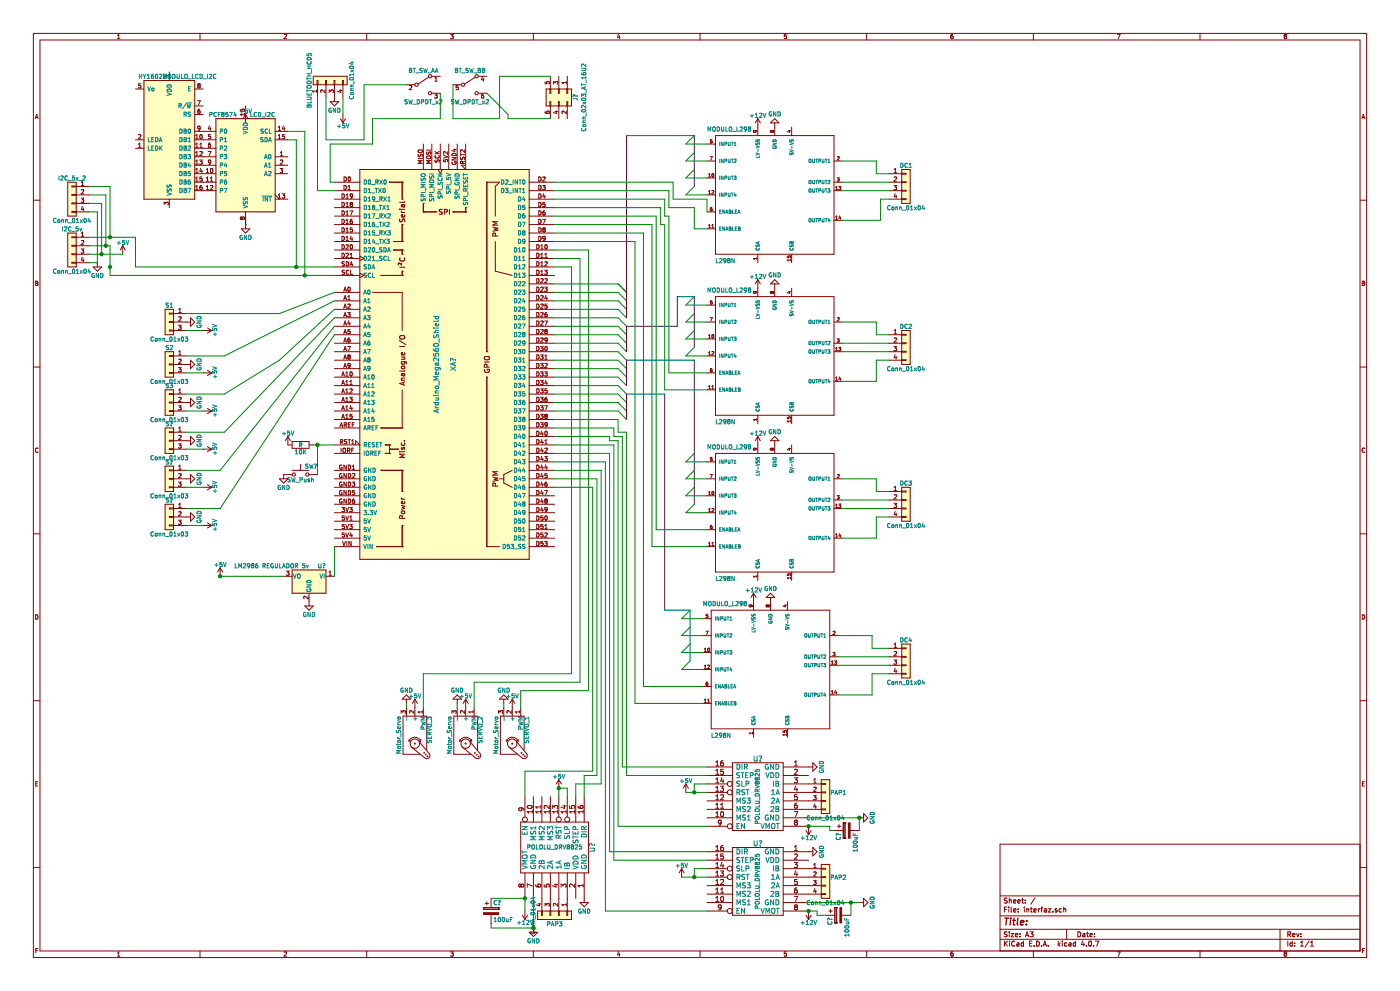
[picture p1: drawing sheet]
EESchema Schematic File Version 2
LIBS:L298N
LIBS:arduino
LIBS:power
LIBS:device
LIBS:switches
LIBS:relays
LIBS:motors
LIBS:transistors
LIBS:conn
LIBS:linear
LIBS:regul
LIBS:74xx
LIBS:cmos4000
LIBS:adc-dac
LIBS:memory
LIBS:xilinx
LIBS:microcontrollers
LIBS:dsp
LIBS:microchip
LIBS:analog_switches
LIBS:motorola
LIBS:texas
LIBS:intel
LIBS:audio
LIBS:interface
LIBS:digital-audio
LIBS:philips
LIBS:display
LIBS:cypress
LIBS:siliconi
LIBS:opto
LIBS:atmel
LIBS:contrib
LIBS:valves
LIBS:pololu_a4988
LIBS:interfaz-cache
EELAYER 25 0
EELAYER END
$Descr A3 16535 11693
encoding utf-8
Sheet 1 1
Title ""
Date ""
Rev ""
Comp ""
Comment1 ""
Comment2 ""
Comment3 ""
Comment4 ""
$EndDescr
$Comp
L Arduino_Mega2560_Shield XA?
U 1 1
P 5250 4300
F 0 "XA?" V 5350 4300 60  0000 C CNN
F 1 "Arduino_Mega2560_Shield" V 5150 4300 60  0000 C CNN
F 2 "" H 5950 7050 60  0001 C CNN
F 3 "" H 5950 7050 60  0001 C CNN
	1    5250 4300
	1    0    0    -1  
$EndComp
$Comp
L L298N MODULO_L298
U 1 1
P 9150 2300
F 0 "MODULO_L298" H 8350 3050 50  0000 L BNN
F 1 "L298N" H 8448 1497 50  0000 L BNN
F 2 "DRIVER_L298N" H 9150 2300 50  0001 L BNN
F 3 "STMicroelectronics" H 9150 2300 50  0001 L BNN
F 4 "" H 9150 2300 50  0001 L BNN "Campo4"
F 5 "Multiwatt-15 STMicroelectronics" H 9150 2300 50  0001 L BNN "Campo5"
F 6 "L298N" H 9150 2300 50  0001 L BNN "Campo6"
F 7 "None" H 9150 2300 50  0001 L BNN "Campo7"
F 8 "Unavailable" H 9150 2300 50  0001 L BNN "Campo8"
	1    9150 2300
	1    0    0    -1  
$EndComp
$Comp
L POLOLU_A4988 U?
U 1 1
P 8950 9400
F 0 "U?" H 8950 9850 60  0000 C CNN
F 1 "POLOLU_DRV8825" V 8950 9400 50  0000 C CNN
F 2 "" H 8950 9400 60  0001 C CNN
F 3 "" H 8950 9400 60  0001 C CNN
	1    8950 9400
	-1   0    0    -1  
$EndComp
$Comp
L PCF8574 LCD_I2C
U 1 1
P 2900 1950
F 0 "LCD_I2C" H 2550 2550 50  0000 L CNN
F 1 "PCF8574" H 3000 2550 50  0000 L CNN
F 2 "" H 2900 1950 50  0001 C CNN
F 3 "" H 2900 1950 50  0001 C CNN
	1    2900 1950
	-1   0    0    -1  
$EndComp
$Comp
L HY1602E MODULO_LCD_I2C
U 1 1
P 2000 1650
F 0 "MODULO_LCD_I2C" H 1760 2400 50  0000 C CNN
F 1 "HY1602E" H 2200 2400 50  0000 C CNN
F 2 "Displays:HY1602E" H 2000 750 50  0001 C CIN
F 3 "" H 2200 1750 50  0001 C CNN
	1    2000 1650
	-1   0    0    -1  
$EndComp
$Comp
L LM7812_TO220 U?
U 1 1
P 3650 6800
F 0 "U?" H 3500 6925 50  0000 C CNN
F 1 "LM2986 REGULADOR 5v" H 3650 6925 50  0000 L CNN
F 2 "TO_SOT_Packages_THT:TO-220_Vertical" H 3650 7025 50  0001 C CIN
F 3 "" H 3650 6750 50  0001 C CNN
	1    3650 6800
	-1   0    0    -1  
$EndComp
$Comp
L Motor_Servo SERVO_1
U 1 1
P 6050 8650
F 0 "SERVO_1" H 5850 8825 50  0000 L CNN
F 1 "Motor_Servo" H 5850 8490 50  0000 L TNN
F 2 "" H 6050 8460 50  0001 C CNN
F 3 "" H 6050 8460 50  0001 C CNN
	1    6050 8650
	0    1    1    0   
$EndComp
$Comp
L GND #PWR?
U 1 1
P 2900 2650
F 0 "#PWR?" H 2900 2400 50  0001 C CNN
F 1 "GND" H 2900 2500 50  0000 C CNN
F 2 "" H 2900 2650 50  0001 C CNN
F 3 "" H 2900 2650 50  0001 C CNN
	1    2900 2650
	1    0    0    -1  
$EndComp
$Comp
L +5V #PWR?
U 1 1
P 2900 1450
F 0 "#PWR?" H 2900 1300 50  0001 C CNN
F 1 "+5V" H 2900 1590 50  0000 C CNN
F 2 "" H 2900 1450 50  0001 C CNN
F 3 "" H 2900 1450 50  0001 C CNN
	1    2900 1450
	1    0    0    -1  
$EndComp
$Comp
L GND #PWR?
U 1 1
P 3650 7100
F 0 "#PWR?" H 3650 6850 50  0001 C CNN
F 1 "GND" H 3650 6950 50  0000 C CNN
F 2 "" H 3650 7100 50  0001 C CNN
F 3 "" H 3650 7100 50  0001 C CNN
	1    3650 7100
	1    0    0    -1  
$EndComp
$Comp
L Conn_01x03 S1
U 1 1
P 2000 3800
F 0 "S1" H 2000 4000 50  0000 C CNN
F 1 "Conn_01x03" H 2000 3600 50  0000 C CNN
F 2 "" H 2000 3800 50  0001 C CNN
F 3 "" H 2000 3800 50  0001 C CNN
	1    2000 3800
	-1   0    0    -1  
$EndComp
$Comp
L GND #PWR?
U 1 1
P 2200 3800
F 0 "#PWR?" H 2200 3550 50  0001 C CNN
F 1 "GND" H 2200 3650 50  0000 C CNN
F 2 "" H 2200 3800 50  0001 C CNN
F 3 "" H 2200 3800 50  0001 C CNN
	1    2200 3800
	0    -1   -1   0   
$EndComp
$Comp
L +5V #PWR?
U 1 1
P 2400 3900
F 0 "#PWR?" H 2400 3750 50  0001 C CNN
F 1 "+5V" H 2400 4040 50  0000 C CNN
F 2 "" H 2400 3900 50  0001 C CNN
F 3 "" H 2400 3900 50  0001 C CNN
	1    2400 3900
	0    1    -1   0   
$EndComp
Entry Wire Line
	7300 3350 7400 3450
Entry Wire Line
	7300 3350 7400 3450
Entry Wire Line
	7300 3450 7400 3550
Entry Wire Line
	7300 3550 7400 3650
Entry Wire Line
	7300 3650 7400 3750
Entry Wire Line
	8100 1700 8200 1600
Entry Wire Line
	8100 1900 8200 1800
Entry Wire Line
	8100 2100 8200 2000
Entry Wire Line
	8100 2300 8200 2200
$Comp
L GND #PWR?
U 1 1
P 9150 1500
F 0 "#PWR?" H 9150 1250 50  0001 C CNN
F 1 "GND" H 9150 1350 50  0000 C CNN
F 2 "" H 9150 1500 50  0001 C CNN
F 3 "" H 9150 1500 50  0001 C CNN
	1    9150 1500
	1    0    0    1   
$EndComp
$Comp
L +12V #PWR?
U 1 1
P 8950 1500
F 0 "#PWR?" H 8950 1350 50  0001 C CNN
F 1 "+12V" H 8950 1640 50  0000 C CNN
F 2 "" H 8950 1500 50  0001 C CNN
F 3 "" H 8950 1500 50  0001 C CNN
	1    8950 1500
	1    0    0    -1  
$EndComp
$Comp
L Conn_01x03 S2
U 1 1
P 2000 4300
F 0 "S2" H 2000 4500 50  0000 C CNN
F 1 "Conn_01x03" H 2000 4100 50  0000 C CNN
F 2 "" H 2000 4300 50  0001 C CNN
F 3 "" H 2000 4300 50  0001 C CNN
	1    2000 4300
	-1   0    0    -1  
$EndComp
$Comp
L GND #PWR?
U 1 1
P 2200 4300
F 0 "#PWR?" H 2200 4050 50  0001 C CNN
F 1 "GND" H 2200 4150 50  0000 C CNN
F 2 "" H 2200 4300 50  0001 C CNN
F 3 "" H 2200 4300 50  0001 C CNN
	1    2200 4300
	0    -1   -1   0   
$EndComp
$Comp
L +5V #PWR?
U 1 1
P 2400 4400
F 0 "#PWR?" H 2400 4250 50  0001 C CNN
F 1 "+5V" H 2400 4540 50  0000 C CNN
F 2 "" H 2400 4400 50  0001 C CNN
F 3 "" H 2400 4400 50  0001 C CNN
	1    2400 4400
	0    1    -1   0   
$EndComp
$Comp
L Conn_01x03 S3
U 1 1
P 2000 4750
F 0 "S3" H 2000 4950 50  0000 C CNN
F 1 "Conn_01x03" H 2000 4550 50  0000 C CNN
F 2 "" H 2000 4750 50  0001 C CNN
F 3 "" H 2000 4750 50  0001 C CNN
	1    2000 4750
	-1   0    0    -1  
$EndComp
$Comp
L GND #PWR?
U 1 1
P 2200 4750
F 0 "#PWR?" H 2200 4500 50  0001 C CNN
F 1 "GND" H 2200 4600 50  0000 C CNN
F 2 "" H 2200 4750 50  0001 C CNN
F 3 "" H 2200 4750 50  0001 C CNN
	1    2200 4750
	0    -1   -1   0   
$EndComp
$Comp
L +5V #PWR?
U 1 1
P 2400 4850
F 0 "#PWR?" H 2400 4700 50  0001 C CNN
F 1 "+5V" H 2400 4990 50  0000 C CNN
F 2 "" H 2400 4850 50  0001 C CNN
F 3 "" H 2400 4850 50  0001 C CNN
	1    2400 4850
	0    1    -1   0   
$EndComp
$Comp
L Conn_01x03 S?
U 1 1
P 2000 5200
F 0 "S?" H 2000 5400 50  0000 C CNN
F 1 "Conn_01x03" H 2000 5000 50  0000 C CNN
F 2 "" H 2000 5200 50  0001 C CNN
F 3 "" H 2000 5200 50  0001 C CNN
	1    2000 5200
	-1   0    0    -1  
$EndComp
$Comp
L GND #PWR?
U 1 1
P 2200 5200
F 0 "#PWR?" H 2200 4950 50  0001 C CNN
F 1 "GND" H 2200 5050 50  0000 C CNN
F 2 "" H 2200 5200 50  0001 C CNN
F 3 "" H 2200 5200 50  0001 C CNN
	1    2200 5200
	0    -1   -1   0   
$EndComp
$Comp
L +5V #PWR?
U 1 1
P 2400 5300
F 0 "#PWR?" H 2400 5150 50  0001 C CNN
F 1 "+5V" H 2400 5440 50  0000 C CNN
F 2 "" H 2400 5300 50  0001 C CNN
F 3 "" H 2400 5300 50  0001 C CNN
	1    2400 5300
	0    1    -1   0   
$EndComp
$Comp
L Conn_01x03 S?
U 1 1
P 2000 5650
F 0 "S?" H 2000 5850 50  0000 C CNN
F 1 "Conn_01x03" H 2000 5450 50  0000 C CNN
F 2 "" H 2000 5650 50  0001 C CNN
F 3 "" H 2000 5650 50  0001 C CNN
	1    2000 5650
	-1   0    0    -1  
$EndComp
$Comp
L GND #PWR?
U 1 1
P 2200 5650
F 0 "#PWR?" H 2200 5400 50  0001 C CNN
F 1 "GND" H 2200 5500 50  0000 C CNN
F 2 "" H 2200 5650 50  0001 C CNN
F 3 "" H 2200 5650 50  0001 C CNN
	1    2200 5650
	0    -1   -1   0   
$EndComp
$Comp
L +5V #PWR?
U 1 1
P 2400 5750
F 0 "#PWR?" H 2400 5600 50  0001 C CNN
F 1 "+5V" H 2400 5890 50  0000 C CNN
F 2 "" H 2400 5750 50  0001 C CNN
F 3 "" H 2400 5750 50  0001 C CNN
	1    2400 5750
	0    1    -1   0   
$EndComp
$Comp
L Conn_01x03 S?
U 1 1
P 2000 6100
F 0 "S?" H 2000 6300 50  0000 C CNN
F 1 "Conn_01x03" H 2000 5900 50  0000 C CNN
F 2 "" H 2000 6100 50  0001 C CNN
F 3 "" H 2000 6100 50  0001 C CNN
	1    2000 6100
	-1   0    0    -1  
$EndComp
$Comp
L +5V #PWR?
U 1 1
P 2400 6200
F 0 "#PWR?" H 2400 6050 50  0001 C CNN
F 1 "+5V" H 2400 6340 50  0000 C CNN
F 2 "" H 2400 6200 50  0001 C CNN
F 3 "" H 2400 6200 50  0001 C CNN
	1    2400 6200
	0    1    -1   0   
$EndComp
$Comp
L GND #PWR?
U 1 1
P 2200 6100
F 0 "#PWR?" H 2200 5850 50  0001 C CNN
F 1 "GND" H 2200 5950 50  0000 C CNN
F 2 "" H 2200 6100 50  0001 C CNN
F 3 "" H 2200 6100 50  0001 C CNN
	1    2200 6100
	0    -1   1    0   
$EndComp
$Comp
L L298N MODULO_L298
U 1 1
P 9150 4200
F 0 "MODULO_L298" H 8350 4950 50  0000 L BNN
F 1 "L298N" H 8448 3397 50  0000 L BNN
F 2 "DRIVER_L298N" H 9150 4200 50  0001 L BNN
F 3 "STMicroelectronics" H 9150 4200 50  0001 L BNN
F 4 "" H 9150 4200 50  0001 L BNN "Campo4"
F 5 "Multiwatt-15 STMicroelectronics" H 9150 4200 50  0001 L BNN "Campo5"
F 6 "L298N" H 9150 4200 50  0001 L BNN "Campo6"
F 7 "None" H 9150 4200 50  0001 L BNN "Campo7"
F 8 "Unavailable" H 9150 4200 50  0001 L BNN "Campo8"
	1    9150 4200
	1    0    0    -1  
$EndComp
Entry Wire Line
	8100 3600 8200 3500
Entry Wire Line
	8100 3800 8200 3700
Entry Wire Line
	8100 4000 8200 3900
Entry Wire Line
	8100 4200 8200 4100
$Comp
L GND #PWR?
U 1 1
P 9150 3400
F 0 "#PWR?" H 9150 3150 50  0001 C CNN
F 1 "GND" H 9150 3250 50  0000 C CNN
F 2 "" H 9150 3400 50  0001 C CNN
F 3 "" H 9150 3400 50  0001 C CNN
	1    9150 3400
	1    0    0    1   
$EndComp
$Comp
L +12V #PWR?
U 1 1
P 8950 3400
F 0 "#PWR?" H 8950 3250 50  0001 C CNN
F 1 "+12V" H 8950 3540 50  0000 C CNN
F 2 "" H 8950 3400 50  0001 C CNN
F 3 "" H 8950 3400 50  0001 C CNN
	1    8950 3400
	1    0    0    -1  
$EndComp
$Comp
L L298N MODULO_L298
U 1 1
P 9150 6050
F 0 "MODULO_L298" H 8350 6800 50  0000 L BNN
F 1 "L298N" H 8448 5247 50  0000 L BNN
F 2 "DRIVER_L298N" H 9150 6050 50  0001 L BNN
F 3 "STMicroelectronics" H 9150 6050 50  0001 L BNN
F 4 "" H 9150 6050 50  0001 L BNN "Campo4"
F 5 "Multiwatt-15 STMicroelectronics" H 9150 6050 50  0001 L BNN "Campo5"
F 6 "L298N" H 9150 6050 50  0001 L BNN "Campo6"
F 7 "None" H 9150 6050 50  0001 L BNN "Campo7"
F 8 "Unavailable" H 9150 6050 50  0001 L BNN "Campo8"
	1    9150 6050
	1    0    0    -1  
$EndComp
Entry Wire Line
	8100 5450 8200 5350
Entry Wire Line
	8100 5650 8200 5550
Entry Wire Line
	8100 5850 8200 5750
Entry Wire Line
	8100 6050 8200 5950
$Comp
L GND #PWR?
U 1 1
P 9150 5250
F 0 "#PWR?" H 9150 5000 50  0001 C CNN
F 1 "GND" H 9150 5100 50  0000 C CNN
F 2 "" H 9150 5250 50  0001 C CNN
F 3 "" H 9150 5250 50  0001 C CNN
	1    9150 5250
	1    0    0    1   
$EndComp
$Comp
L +12V #PWR?
U 1 1
P 8950 5250
F 0 "#PWR?" H 8950 5100 50  0001 C CNN
F 1 "+12V" H 8950 5390 50  0000 C CNN
F 2 "" H 8950 5250 50  0001 C CNN
F 3 "" H 8950 5250 50  0001 C CNN
	1    8950 5250
	1    0    0    -1  
$EndComp
$Comp
L L298N MODULO_L298
U 1 1
P 9100 7900
F 0 "MODULO_L298" H 8300 8650 50  0000 L BNN
F 1 "L298N" H 8398 7097 50  0000 L BNN
F 2 "DRIVER_L298N" H 9100 7900 50  0001 L BNN
F 3 "STMicroelectronics" H 9100 7900 50  0001 L BNN
F 4 "" H 9100 7900 50  0001 L BNN "Campo4"
F 5 "Multiwatt-15 STMicroelectronics" H 9100 7900 50  0001 L BNN "Campo5"
F 6 "L298N" H 9100 7900 50  0001 L BNN "Campo6"
F 7 "None" H 9100 7900 50  0001 L BNN "Campo7"
F 8 "Unavailable" H 9100 7900 50  0001 L BNN "Campo8"
	1    9100 7900
	1    0    0    -1  
$EndComp
Entry Wire Line
	8050 7300 8150 7200
Entry Wire Line
	8050 7500 8150 7400
Entry Wire Line
	8050 7700 8150 7600
Entry Wire Line
	8050 7900 8150 7800
$Comp
L GND #PWR?
U 1 1
P 9100 7100
F 0 "#PWR?" H 9100 6850 50  0001 C CNN
F 1 "GND" H 9100 6950 50  0000 C CNN
F 2 "" H 9100 7100 50  0001 C CNN
F 3 "" H 9100 7100 50  0001 C CNN
	1    9100 7100
	1    0    0    1   
$EndComp
$Comp
L +12V #PWR?
U 1 1
P 8900 7100
F 0 "#PWR?" H 8900 6950 50  0001 C CNN
F 1 "+12V" H 8900 7240 50  0000 C CNN
F 2 "" H 8900 7100 50  0001 C CNN
F 3 "" H 8900 7100 50  0001 C CNN
	1    8900 7100
	1    0    0    -1  
$EndComp
Entry Wire Line
	7300 3750 7400 3850
Entry Wire Line
	7300 3850 7400 3950
Entry Wire Line
	7300 3950 7400 4050
Entry Wire Line
	7300 4050 7400 4150
Entry Wire Line
	7300 4150 7400 4250
Entry Wire Line
	7300 4250 7400 4350
Entry Wire Line
	7300 4350 7400 4450
Entry Wire Line
	7300 4450 7400 4550
Entry Wire Line
	7300 4550 7400 4650
Entry Wire Line
	7300 4650 7400 4750
Entry Wire Line
	7300 4750 7400 4850
Entry Wire Line
	7300 4850 7400 4950
$Comp
L POLOLU_A4988 U?
U 1 1
P 8950 10400
F 0 "U?" H 8950 10850 60  0000 C CNN
F 1 "POLOLU_DRV8825" V 8950 10400 50  0000 C CNN
F 2 "" H 8950 10400 60  0001 C CNN
F 3 "" H 8950 10400 60  0001 C CNN
	1    8950 10400
	-1   0    0    -1  
$EndComp
$Comp
L POLOLU_A4988 U?
U 1 1
P 6550 10000
F 0 "U?" H 6550 10450 60  0000 C CNN
F 1 "POLOLU_DRV8825" V 6550 10000 50  0000 C CNN
F 2 "" H 6550 10000 60  0001 C CNN
F 3 "" H 6550 10000 60  0001 C CNN
	1    6550 10000
	0    1    -1   0   
$EndComp
$Comp
L Motor_Servo SERVO_2
U 1 1
P 5500 8650
F 0 "SERVO_2" H 5300 8825 50  0000 L CNN
F 1 "Motor_Servo" H 5300 8490 50  0000 L TNN
F 2 "" H 5500 8460 50  0001 C CNN
F 3 "" H 5500 8460 50  0001 C CNN
	1    5500 8650
	0    1    1    0   
$EndComp
$Comp
L Motor_Servo SERVO_3
U 1 1
P 4900 8650
F 0 "SERVO_3" H 4700 8825 50  0000 L CNN
F 1 "Motor_Servo" H 4700 8490 50  0000 L TNN
F 2 "" H 4900 8460 50  0001 C CNN
F 3 "" H 4900 8460 50  0001 C CNN
	1    4900 8650
	0    1    1    0   
$EndComp
$Comp
L Conn_01x04 I2C_5v
U 1 1
P 850 2900
F 0 "I2C_5v" H 850 3100 50  0000 C CNN
F 1 "Conn_01x04" H 850 2600 50  0000 C CNN
F 2 "" H 850 2900 50  0001 C CNN
F 3 "" H 850 2900 50  0001 C CNN
	1    850  2900
	-1   0    0    -1  
$EndComp
$Comp
L Conn_01x04 BLUETOOTH_HC05
U 1 1
P 3850 950
F 0 "BLUETOOTH_HC05" H 3850 1150 50  0000 C CNN
F 1 "Conn_01x04" H 3850 650 50  0000 C CNN
F 2 "" H 3850 950 50  0001 C CNN
F 3 "" H 3850 950 50  0001 C CNN
	1    3850 950 
	0    -1   -1   0   
$EndComp
$Comp
L GND #PWR?
U 1 1
P 3950 1150
F 0 "#PWR?" H 3950 900 50  0001 C CNN
F 1 "GND" H 3950 1000 50  0000 C CNN
F 2 "" H 3950 1150 50  0001 C CNN
F 3 "" H 3950 1150 50  0001 C CNN
	1    3950 1150
	1    0    0    -1  
$EndComp
$Comp
L +5V #PWR?
U 1 1
P 4050 1350
F 0 "#PWR?" H 4050 1200 50  0001 C CNN
F 1 "+5V" H 4050 1490 50  0000 C CNN
F 2 "" H 4050 1350 50  0001 C CNN
F 3 "" H 4050 1350 50  0001 C CNN
	1    4050 1350
	1    0    0    1   
$EndComp
$Comp
L Conn_01x04 DC1
U 1 1
P 10700 2150
F 0 "DC1" H 10700 2350 50  0000 C CNN
F 1 "Conn_01x04" H 10700 1850 50  0000 C CNN
F 2 "" H 10700 2150 50  0001 C CNN
F 3 "" H 10700 2150 50  0001 C CNN
	1    10700 2150
	1    0    0    -1  
$EndComp
$Comp
L Conn_01x04 DC2
U 1 1
P 10700 4050
F 0 "DC2" H 10700 4250 50  0000 C CNN
F 1 "Conn_01x04" H 10700 3750 50  0000 C CNN
F 2 "" H 10700 4050 50  0001 C CNN
F 3 "" H 10700 4050 50  0001 C CNN
	1    10700 4050
	1    0    0    -1  
$EndComp
$Comp
L Conn_01x04 DC3
U 1 1
P 10700 5900
F 0 "DC3" H 10700 6100 50  0000 C CNN
F 1 "Conn_01x04" H 10700 5600 50  0000 C CNN
F 2 "" H 10700 5900 50  0001 C CNN
F 3 "" H 10700 5900 50  0001 C CNN
	1    10700 5900
	1    0    0    -1  
$EndComp
$Comp
L Conn_01x04 DC4
U 1 1
P 10700 7750
F 0 "DC4" H 10700 7950 50  0000 C CNN
F 1 "Conn_01x04" H 10700 7450 50  0000 C CNN
F 2 "" H 10700 7750 50  0001 C CNN
F 3 "" H 10700 7750 50  0001 C CNN
	1    10700 7750
	1    0    0    -1  
$EndComp
$Comp
L Conn_01x04 PAP1
U 1 1
P 9750 9350
F 0 "PAP1" H 9900 9350 50  0000 C CNN
F 1 "Conn_01x04" H 9750 9050 50  0000 C CNN
F 2 "" H 9750 9350 50  0001 C CNN
F 3 "" H 9750 9350 50  0001 C CNN
	1    9750 9350
	1    0    0    -1  
$EndComp
$Comp
L Conn_01x04 PAP2
U 1 1
P 9750 10350
F 0 "PAP2" H 9900 10350 50  0000 C CNN
F 1 "Conn_01x04" H 9750 10050 50  0000 C CNN
F 2 "" H 9750 10350 50  0001 C CNN
F 3 "" H 9750 10350 50  0001 C CNN
	1    9750 10350
	1    0    0    -1  
$EndComp
$Comp
L Conn_01x04 PAP3
U 1 1
P 6600 10800
F 0 "PAP3" V 6700 10750 50  0000 C CNN
F 1 "Conn_01x04" H 6600 10500 50  0000 C CNN
F 2 "" H 6600 10800 50  0001 C CNN
F 3 "" H 6600 10800 50  0001 C CNN
	1    6600 10800
	0    1    1    0   
$EndComp
$Comp
L +5V #PWR?
U 1 1
P 6050 8350
F 0 "#PWR?" H 6050 8200 50  0001 C CNN
F 1 "+5V" H 6050 8490 50  0000 C CNN
F 2 "" H 6050 8350 50  0001 C CNN
F 3 "" H 6050 8350 50  0001 C CNN
	1    6050 8350
	1    0    0    -1  
$EndComp
$Comp
L +5V #PWR?
U 1 1
P 5500 8350
F 0 "#PWR?" H 5500 8200 50  0001 C CNN
F 1 "+5V" H 5500 8490 50  0000 C CNN
F 2 "" H 5500 8350 50  0001 C CNN
F 3 "" H 5500 8350 50  0001 C CNN
	1    5500 8350
	1    0    0    -1  
$EndComp
$Comp
L +5V #PWR?
U 1 1
P 4900 8350
F 0 "#PWR?" H 4900 8200 50  0001 C CNN
F 1 "+5V" H 4900 8490 50  0000 C CNN
F 2 "" H 4900 8350 50  0001 C CNN
F 3 "" H 4900 8350 50  0001 C CNN
	1    4900 8350
	1    0    0    -1  
$EndComp
$Comp
L GND #PWR?
U 1 1
P 9550 9050
F 0 "#PWR?" H 9550 8800 50  0001 C CNN
F 1 "GND" H 9550 8900 50  0000 C CNN
F 2 "" H 9550 9050 50  0001 C CNN
F 3 "" H 9550 9050 50  0001 C CNN
	1    9550 9050
	0    -1   -1   0   
$EndComp
$Comp
L GND #PWR?
U 1 1
P 10150 9650
F 0 "#PWR?" H 10150 9400 50  0001 C CNN
F 1 "GND" H 10150 9500 50  0000 C CNN
F 2 "" H 10150 9650 50  0001 C CNN
F 3 "" H 10150 9650 50  0001 C CNN
	1    10150 9650
	0    -1   -1   0   
$EndComp
$Comp
L GND #PWR?
U 1 1
P 9550 10050
F 0 "#PWR?" H 9550 9800 50  0001 C CNN
F 1 "GND" H 9550 9900 50  0000 C CNN
F 2 "" H 9550 10050 50  0001 C CNN
F 3 "" H 9550 10050 50  0001 C CNN
	1    9550 10050
	0    -1   -1   0   
$EndComp
$Comp
L GND #PWR?
U 1 1
P 10150 10650
F 0 "#PWR?" H 10150 10400 50  0001 C CNN
F 1 "GND" H 10150 10500 50  0000 C CNN
F 2 "" H 10150 10650 50  0001 C CNN
F 3 "" H 10150 10650 50  0001 C CNN
	1    10150 10650
	0    -1   -1   0   
$EndComp
$Comp
L GND #PWR?
U 1 1
P 6900 10600
F 0 "#PWR?" H 6900 10350 50  0001 C CNN
F 1 "GND" H 6900 10450 50  0000 C CNN
F 2 "" H 6900 10600 50  0001 C CNN
F 3 "" H 6900 10600 50  0001 C CNN
	1    6900 10600
	1    0    0    -1  
$EndComp
$Comp
L +12V #PWR?
U 1 1
P 9550 9750
F 0 "#PWR?" H 9550 9600 50  0001 C CNN
F 1 "+12V" H 9550 9890 50  0000 C CNN
F 2 "" H 9550 9750 50  0001 C CNN
F 3 "" H 9550 9750 50  0001 C CNN
	1    9550 9750
	1    0    0    1   
$EndComp
$Comp
L +12V #PWR?
U 1 1
P 9550 10750
F 0 "#PWR?" H 9550 10600 50  0001 C CNN
F 1 "+12V" H 9550 10890 50  0000 C CNN
F 2 "" H 9550 10750 50  0001 C CNN
F 3 "" H 9550 10750 50  0001 C CNN
	1    9550 10750
	1    0    0    1   
$EndComp
$Comp
L +12V #PWR?
U 1 1
P 6200 10750
F 0 "#PWR?" H 6200 10600 50  0001 C CNN
F 1 "+12V" H 6200 10890 50  0000 C CNN
F 2 "" H 6200 10750 50  0001 C CNN
F 3 "" H 6200 10750 50  0001 C CNN
	1    6200 10750
	1    0    0    1   
$EndComp
$Comp
L GND #PWR?
U 1 1
P 6300 10950
F 0 "#PWR?" H 6300 10700 50  0001 C CNN
F 1 "GND" H 6300 10800 50  0000 C CNN
F 2 "" H 6300 10950 50  0001 C CNN
F 3 "" H 6300 10950 50  0001 C CNN
	1    6300 10950
	1    0    0    -1  
$EndComp
$Comp
L +5V #PWR?
U 1 1
P 6600 9300
F 0 "#PWR?" H 6600 9150 50  0001 C CNN
F 1 "+5V" H 6600 9440 50  0000 C CNN
F 2 "" H 6600 9300 50  0001 C CNN
F 3 "" H 6600 9300 50  0001 C CNN
	1    6600 9300
	1    0    0    -1  
$EndComp
$Comp
L +5V #PWR?
U 1 1
P 8050 10350
F 0 "#PWR?" H 8050 10200 50  0001 C CNN
F 1 "+5V" H 8050 10490 50  0000 C CNN
F 2 "" H 8050 10350 50  0001 C CNN
F 3 "" H 8050 10350 50  0001 C CNN
	1    8050 10350
	1    0    0    -1  
$EndComp
$Comp
L +5V #PWR?
U 1 1
P 8100 9350
F 0 "#PWR?" H 8100 9200 50  0001 C CNN
F 1 "+5V" H 8100 9490 50  0000 C CNN
F 2 "" H 8100 9350 50  0001 C CNN
F 3 "" H 8100 9350 50  0001 C CNN
	1    8100 9350
	1    0    0    -1  
$EndComp
$Comp
L R 10K
U 1 1
P 3550 5250
F 0 "10K" V 3630 5250 50  0000 C CNN
F 1 "R" V 3550 5250 50  0000 C CNN
F 2 "" V 3480 5250 50  0001 C CNN
F 3 "" H 3550 5250 50  0001 C CNN
	1    3550 5250
	0    1    1    0   
$EndComp
$Comp
L +5V #PWR?
U 1 1
P 3400 5250
F 0 "#PWR?" H 3400 5100 50  0001 C CNN
F 1 "+5V" H 3400 5390 50  0000 C CNN
F 2 "" H 3400 5250 50  0001 C CNN
F 3 "" H 3400 5250 50  0001 C CNN
	1    3400 5250
	1    0    0    -1  
$EndComp
$Comp
L SW_Push SW?
U 1 1
P 3550 5600
F 0 "SW?" H 3600 5700 50  0000 L CNN
F 1 "SW_Push" H 3550 5540 50  0000 C CNN
F 2 "" H 3550 5800 50  0001 C CNN
F 3 "" H 3550 5800 50  0001 C CNN
	1    3550 5600
	1    0    0    -1  
$EndComp
$Comp
L GND #PWR?
U 1 1
P 3350 5600
F 0 "#PWR?" H 3350 5350 50  0001 C CNN
F 1 "GND" H 3350 5450 50  0000 C CNN
F 2 "" H 3350 5600 50  0001 C CNN
F 3 "" H 3350 5600 50  0001 C CNN
	1    3350 5600
	1    0    0    -1  
$EndComp
$Comp
L SW_DPDT_x2 BT_SW_A
U 1 1
P 5000 1000
F 0 "BT_SW_A" H 5000 1170 50  0000 C CNN
F 1 "SW_DPDT_x2" H 5000 800 50  0000 C CNN
F 2 "" H 5000 1000 50  0001 C CNN
F 3 "" H 5000 1000 50  0001 C CNN
	1    5000 1000
	1    0    0    -1  
$EndComp
$Comp
L SW_DPDT_x2 BT_SW_B
U 2 1
P 5550 1000
F 0 "BT_SW_B" H 5550 1170 50  0000 C CNN
F 1 "SW_DPDT_x2" H 5550 800 50  0000 C CNN
F 2 "" H 5550 1000 50  0001 C CNN
F 3 "" H 5550 1000 50  0001 C CNN
	2    5550 1000
	1    0    0    -1  
$EndComp
$Comp
L Conn_02x03_Odd_Even J?
U 1 1
P 6600 1100
F 0 "J?" H 6650 1300 50  0000 C CNN
F 1 "Conn_02x03_AT_16U2" H 6650 1400 50  0000 C CNN
F 2 "" H 6600 1100 50  0001 C CNN
F 3 "" H 6600 1100 50  0001 C CNN
	1    6600 1100
	0    1    1    0   
$EndComp
$Comp
L GND #PWR?
U 1 1
P 1150 3100
F 0 "#PWR?" H 1150 2850 50  0001 C CNN
F 1 "GND" H 1150 2950 50  0000 C CNN
F 2 "" H 1150 3100 50  0001 C CNN
F 3 "" H 1150 3100 50  0001 C CNN
	1    1150 3100
	1    0    0    -1  
$EndComp
$Comp
L +5V #PWR?
U 1 1
P 1450 3000
F 0 "#PWR?" H 1450 2850 50  0001 C CNN
F 1 "+5V" H 1450 3140 50  0000 C CNN
F 2 "" H 1450 3000 50  0001 C CNN
F 3 "" H 1450 3000 50  0001 C CNN
	1    1450 3000
	1    0    0    -1  
$EndComp
$Comp
L +5V #PWR?
U 1 1
P 2600 6800
F 0 "#PWR?" H 2600 6650 50  0001 C CNN
F 1 "+5V" H 2600 6940 50  0000 C CNN
F 2 "" H 2600 6800 50  0001 C CNN
F 3 "" H 2600 6800 50  0001 C CNN
	1    2600 6800
	1    0    0    -1  
$EndComp
$Comp
L Conn_01x04 I2C_5v_2
U 1 1
P 850 2300
F 0 "I2C_5v_2" H 850 2500 50  0000 C CNN
F 1 "Conn_01x04" H 850 2000 50  0000 C CNN
F 2 "" H 850 2300 50  0001 C CNN
F 3 "" H 850 2300 50  0001 C CNN
	1    850  2300
	-1   0    0    -1  
$EndComp
$Comp
L GND #PWR?
U 1 1
P 5950 8300
F 0 "#PWR?" H 5950 8050 50  0001 C CNN
F 1 "GND" H 5950 8150 50  0000 C CNN
F 2 "" H 5950 8300 50  0001 C CNN
F 3 "" H 5950 8300 50  0001 C CNN
	1    5950 8300
	1    0    0    1   
$EndComp
$Comp
L GND #PWR?
U 1 1
P 5400 8300
F 0 "#PWR?" H 5400 8050 50  0001 C CNN
F 1 "GND" H 5400 8150 50  0000 C CNN
F 2 "" H 5400 8300 50  0001 C CNN
F 3 "" H 5400 8300 50  0001 C CNN
	1    5400 8300
	1    0    0    1   
$EndComp
$Comp
L GND #PWR?
U 1 1
P 4800 8300
F 0 "#PWR?" H 4800 8050 50  0001 C CNN
F 1 "GND" H 4800 8150 50  0000 C CNN
F 2 "" H 4800 8300 50  0001 C CNN
F 3 "" H 4800 8300 50  0001 C CNN
	1    4800 8300
	1    0    0    1   
$EndComp
Wire Wire Line
	8350 2300 8100 2300
Wire Wire Line
	8350 1900 8100 1900
Wire Wire Line
	8350 1700 8100 1700
Wire Wire Line
	6550 3650 7300 3650
Wire Wire Line
	6550 3550 7300 3550
Wire Wire Line
	6550 3450 7300 3450
Wire Wire Line
	6550 3350 7300 3350
Wire Wire Line
	2400 3900 2200 3900
Wire Wire Line
	3300 3700 2200 3700
Wire Wire Line
	3950 3450 3300 3700
Wire Wire Line
	3950 6450 3950 6800
Wire Wire Line
	3500 1650 3500 3150
Wire Wire Line
	1600 3150 3950 3150
Wire Wire Line
	3600 1550 3600 3250
Wire Wire Line
	1300 3250 3950 3250
Wire Wire Line
	8350 2350 8350 2500
Wire Wire Line
	8200 2450 8200 2700
Wire Wire Line
	8200 2700 8350 2700
Wire Wire Line
	8350 2100 8100 2100
Wire Bus Line
	8200 1600 8200 2200
Wire Bus Line
	8200 1600 7400 1600
Wire Bus Line
	7400 1600 7400 3750
Wire Wire Line
	2400 4400 2200 4400
Wire Wire Line
	2200 4200 2650 4200
Wire Wire Line
	2400 4850 2200 4850
Wire Wire Line
	2650 4650 2200 4650
Wire Wire Line
	2400 5300 2200 5300
Wire Wire Line
	2400 5750 2200 5750
Wire Wire Line
	2400 6200 2200 6200
Wire Wire Line
	2650 4200 3950 3550
Wire Wire Line
	3950 3650 3300 4250
Wire Wire Line
	3300 4250 2650 4650
Wire Wire Line
	2650 5100 3950 3750
Wire Wire Line
	2650 5100 2200 5100
Wire Wire Line
	2600 5550 3950 3850
Wire Wire Line
	2600 5550 2200 5550
Wire Wire Line
	3950 3950 2600 6000
Wire Wire Line
	2600 6000 2200 6000
Wire Wire Line
	8350 4200 8100 4200
Wire Wire Line
	8350 3800 8100 3800
Wire Wire Line
	8350 3600 8100 3600
Wire Wire Line
	7850 4600 8350 4600
Wire Wire Line
	8350 4000 8100 4000
Wire Bus Line
	8200 3500 8200 4100
Wire Wire Line
	8350 6050 8100 6050
Wire Wire Line
	8350 5650 8100 5650
Wire Wire Line
	8350 5450 8100 5450
Wire Wire Line
	7700 6450 8350 6450
Wire Wire Line
	8350 5850 8100 5850
Wire Bus Line
	8200 4250 8200 5950
Wire Wire Line
	8300 7900 8050 7900
Wire Wire Line
	8300 7500 8050 7500
Wire Wire Line
	8300 7300 8050 7300
Wire Wire Line
	7500 8300 8300 8300
Wire Wire Line
	8300 7700 8050 7700
Wire Bus Line
	8150 7200 8150 7800
Wire Wire Line
	7900 2550 7900 4400
Wire Wire Line
	7900 4400 8350 4400
Wire Wire Line
	7850 2650 7850 4600
Wire Wire Line
	7750 2550 7750 6250
Wire Wire Line
	7750 6250 8350 6250
Wire Wire Line
	7700 2650 7700 6450
Wire Wire Line
	7600 2750 7600 8100
Wire Wire Line
	7600 8100 8300 8100
Wire Wire Line
	7500 2850 7500 8300
Wire Wire Line
	6550 3750 7300 3750
Wire Wire Line
	6550 3850 7300 3850
Wire Wire Line
	6550 3950 7300 3950
Wire Wire Line
	6550 4050 7300 4050
Wire Wire Line
	6550 4150 7300 4150
Wire Wire Line
	6550 4250 7300 4250
Wire Wire Line
	6550 4350 7300 4350
Wire Wire Line
	6550 4450 7300 4450
Wire Wire Line
	6550 4550 7300 4550
Wire Wire Line
	6550 4650 7300 4650
Wire Wire Line
	6550 4750 7300 4750
Wire Wire Line
	6550 4850 7300 4850
Wire Bus Line
	7400 3850 7400 4150
Wire Bus Line
	7400 3850 8000 3850
Wire Bus Line
	8000 3850 8000 3500
Wire Bus Line
	8000 3500 8200 3500
Wire Bus Line
	7400 4250 7400 4550
Wire Bus Line
	7400 4250 8200 4250
Wire Bus Line
	7400 4650 7400 4950
Wire Bus Line
	7400 4650 7850 4650
Wire Bus Line
	7850 4650 7850 7200
Wire Bus Line
	7850 7200 8150 7200
Wire Wire Line
	6550 4950 7300 4950
Wire Wire Line
	7300 4950 7300 5100
Wire Wire Line
	7300 5100 7400 5100
Wire Wire Line
	7400 5100 7400 9150
Wire Wire Line
	6550 5050 7250 5050
Wire Wire Line
	7250 5050 7250 5150
Wire Wire Line
	7250 5150 7350 5150
Wire Wire Line
	7350 5150 7350 9050
Wire Wire Line
	6550 5150 7200 5150
Wire Wire Line
	7200 5150 7200 5200
Wire Wire Line
	7200 5200 7300 5200
Wire Wire Line
	7300 5200 7300 9750
Wire Wire Line
	6550 5250 7250 5250
Wire Wire Line
	7250 5250 7250 10150
Wire Wire Line
	6550 5350 7200 5350
Wire Wire Line
	7200 5350 7200 10050
Wire Wire Line
	6550 5450 7150 5450
Wire Wire Line
	7150 5450 7150 10750
Wire Wire Line
	6950 2950 6950 8150
Wire Wire Line
	6950 8150 6150 8150
Wire Wire Line
	6150 8150 6150 8350
Wire Wire Line
	6850 3050 6850 8050
Wire Wire Line
	6850 8050 5600 8050
Wire Wire Line
	5600 8050 5600 8350
Wire Wire Line
	6750 3150 6750 7950
Wire Wire Line
	6750 7950 5000 7950
Wire Wire Line
	5000 7950 5000 8350
Connection ~ 3600 3250
Connection ~ 3500 3150
Wire Wire Line
	3950 2250 3750 2250
Wire Wire Line
	3750 2250 3750 1150
Wire Wire Line
	4050 1350 4050 1150
Wire Wire Line
	9950 1900 10350 1900
Wire Wire Line
	10350 1900 10350 2050
Wire Wire Line
	10350 2050 10500 2050
Wire Wire Line
	9950 2150 10500 2150
Wire Wire Line
	9950 2250 10500 2250
Wire Wire Line
	9950 2600 10400 2600
Wire Wire Line
	10400 2600 10400 2350
Wire Wire Line
	10400 2350 10500 2350
Wire Wire Line
	9950 4050 10500 4050
Wire Wire Line
	9950 4150 10500 4150
Wire Wire Line
	9950 3800 10350 3800
Wire Wire Line
	10350 3800 10350 3950
Wire Wire Line
	10350 3950 10500 3950
Wire Wire Line
	9950 4500 10350 4500
Wire Wire Line
	10350 4500 10350 4250
Wire Wire Line
	10350 4250 10500 4250
Wire Wire Line
	9950 5900 10500 5900
Wire Wire Line
	9950 6000 10500 6000
Wire Wire Line
	9950 5650 10350 5650
Wire Wire Line
	10350 5650 10350 5800
Wire Wire Line
	10350 5800 10500 5800
Wire Wire Line
	9950 6350 10350 6350
Wire Wire Line
	10350 6350 10350 6100
Wire Wire Line
	10350 6100 10500 6100
Wire Wire Line
	9900 7750 10500 7750
Wire Wire Line
	9900 7850 10500 7850
Wire Wire Line
	9900 7500 10300 7500
Wire Wire Line
	10300 7500 10300 7650
Wire Wire Line
	10300 7650 10500 7650
Wire Wire Line
	9900 8200 10300 8200
Wire Wire Line
	10300 8200 10300 7950
Wire Wire Line
	10300 7950 10500 7950
Wire Wire Line
	10150 9650 9550 9650
Wire Wire Line
	9550 10650 10150 10650
Wire Wire Line
	8350 9250 8200 9250
Wire Wire Line
	8200 9250 8200 9350
Wire Wire Line
	8100 9350 8350 9350
Wire Wire Line
	8350 10250 8200 10250
Wire Wire Line
	8200 10250 8200 10350
Wire Wire Line
	8050 10350 8350 10350
Wire Wire Line
	6200 10750 6200 10600
Wire Wire Line
	6600 9400 6600 9300
Wire Wire Line
	6600 9300 6700 9300
Wire Wire Line
	6700 9300 6700 9400
Wire Wire Line
	6300 10600 6300 10950
Wire Wire Line
	3700 5250 3950 5250
Wire Wire Line
	3750 5600 3750 5250
Connection ~ 3750 5250
Wire Wire Line
	5200 1100 5200 1400
Wire Wire Line
	5200 1400 4400 1400
Wire Wire Line
	3900 1700 4400 1700
Wire Wire Line
	3900 1700 3900 2150
Wire Wire Line
	3900 2150 3950 2150
Wire Wire Line
	4400 1700 4400 1400
Wire Wire Line
	4800 1000 4300 1000
Wire Wire Line
	4300 1000 4300 1650
Wire Wire Line
	4300 1650 3850 1650
Wire Wire Line
	3850 1650 3850 1150
Wire Wire Line
	5750 1100 6000 1350
Wire Wire Line
	6000 1400 6500 1400
Wire Wire Line
	5350 1000 5350 1400
Wire Wire Line
	5350 1400 5900 1400
Wire Wire Line
	5900 1400 5900 900 
Wire Wire Line
	5900 900  6500 900 
Wire Wire Line
	6000 1350 6000 1400
Wire Wire Line
	1300 2900 1300 3250
Wire Wire Line
	3500 1650 3400 1650
Wire Wire Line
	1150 3100 1050 3100
Wire Wire Line
	1050 3000 1450 3000
Wire Wire Line
	1050 2900 1300 2900
Connection ~ 1300 3150
Wire Wire Line
	1050 2800 1600 2800
Connection ~ 2600 6800
Wire Wire Line
	1050 2500 1150 2500
Wire Wire Line
	1150 2500 1150 3100
Wire Wire Line
	1050 2400 1200 2400
Wire Wire Line
	1200 2400 1200 3000
Connection ~ 1200 3000
Wire Wire Line
	1050 2300 1250 2300
Wire Wire Line
	1250 2300 1250 2900
Connection ~ 1250 2900
Wire Wire Line
	1050 2200 1300 2200
Wire Wire Line
	1300 2200 1300 2800
Connection ~ 1300 2800
Wire Wire Line
	7300 9750 8350 9750
Wire Wire Line
	7250 10150 8350 10150
Wire Wire Line
	7200 10050 8350 10050
Wire Wire Line
	7150 10750 8350 10750
Wire Wire Line
	7100 5550 7100 9250
Wire Wire Line
	7100 9250 6800 9250
Wire Wire Line
	7050 5650 7050 9150
Wire Wire Line
	7050 9150 6900 9150
Wire Wire Line
	7000 5750 7000 9100
Wire Wire Line
	7000 9100 6200 9100
Wire Wire Line
	6200 9100 6200 9400
Wire Wire Line
	4800 8300 4800 8350
Wire Wire Line
	5400 8300 5400 8350
Wire Wire Line
	5950 8300 5950 8350
Wire Wire Line
	7350 9050 8350 9050
Wire Wire Line
	7400 9150 8350 9150
Wire Wire Line
	6800 9250 6800 9400
Wire Wire Line
	6900 9150 6900 9400
Wire Wire Line
	3600 1550 3400 1550
Wire Wire Line
	2900 2650 2900 2650
$Comp
L CP C?
U 1 1
P 9900 10800
F 0 "C?" H 9925 10900 50  0000 L CNN
F 1 "100uF" H 9925 10700 50  0000 L CNN
F 2 "" H 9938 10650 50  0001 C CNN
F 3 "" H 9900 10800 50  0001 C CNN
	1    9900 10800
	0    -1   1    0   
$EndComp
$Comp
L CP C?
U 1 1
P 10000 9800
F 0 "C?" H 10025 9900 50  0000 L CNN
F 1 "100uF" H 10025 9700 50  0000 L CNN
F 2 "" H 10038 9650 50  0001 C CNN
F 3 "" H 10000 9800 50  0001 C CNN
	1    10000 9800
	0    -1   1    0   
$EndComp
$Comp
L CP C?
U 1 1
P 5800 10750
F 0 "C?" H 5825 10850 50  0000 L CNN
F 1 "100uF" H 5825 10650 50  0000 L CNN
F 2 "" H 5838 10600 50  0001 C CNN
F 3 "" H 5800 10750 50  0001 C CNN
	1    5800 10750
	1    0    0    -1  
$EndComp
Wire Wire Line
	6200 10600 5800 10600
Wire Wire Line
	5800 10900 5800 10950
Wire Wire Line
	5800 10950 6300 10950
Wire Wire Line
	10050 10800 10050 10650
Connection ~ 10050 10650
Wire Wire Line
	9750 10800 9650 10800
Wire Wire Line
	9650 10800 9650 10750
Wire Wire Line
	9650 10750 9550 10750
Connection ~ 9550 10750
Connection ~ 6200 10600
Connection ~ 6300 10950
Wire Wire Line
	10150 9800 10150 9650
Wire Wire Line
	9850 9800 9800 9800
Wire Wire Line
	9800 9800 9800 9750
Wire Wire Line
	9800 9750 9550 9750
Connection ~ 9550 9750
Connection ~ 10150 9650
Connection ~ 8200 9350
Connection ~ 8200 10350
Connection ~ 6600 9300
Wire Wire Line
	8350 2350 7950 2350
Wire Wire Line
	7950 2350 7950 2150
Wire Wire Line
	7950 2150 6550 2150
Wire Wire Line
	8200 2450 7900 2450
Wire Wire Line
	7900 2450 7900 2250
Wire Wire Line
	7900 2250 6550 2250
Wire Wire Line
	7900 2550 7850 2550
Wire Wire Line
	7850 2550 7850 2350
Wire Wire Line
	7850 2350 6550 2350
Wire Wire Line
	7850 2650 7800 2650
Wire Wire Line
	7800 2650 7800 2450
Wire Wire Line
	7800 2450 6550 2450
Wire Wire Line
	7750 2550 6550 2550
Wire Wire Line
	7700 2650 6550 2650
Wire Wire Line
	7600 2750 6550 2750
Wire Wire Line
	7500 2850 6550 2850
Wire Wire Line
	6950 2950 6550 2950
Wire Wire Line
	6850 3050 6550 3050
Wire Wire Line
	6750 3150 6550 3150
Wire Wire Line
	7100 5550 6550 5550
Wire Wire Line
	7050 5650 6550 5650
Wire Wire Line
	7000 5750 6550 5750
Wire Wire Line
	1600 2800 1600 3150
Wire Wire Line
	3350 6800 2600 6800
$EndSCHEMATC
